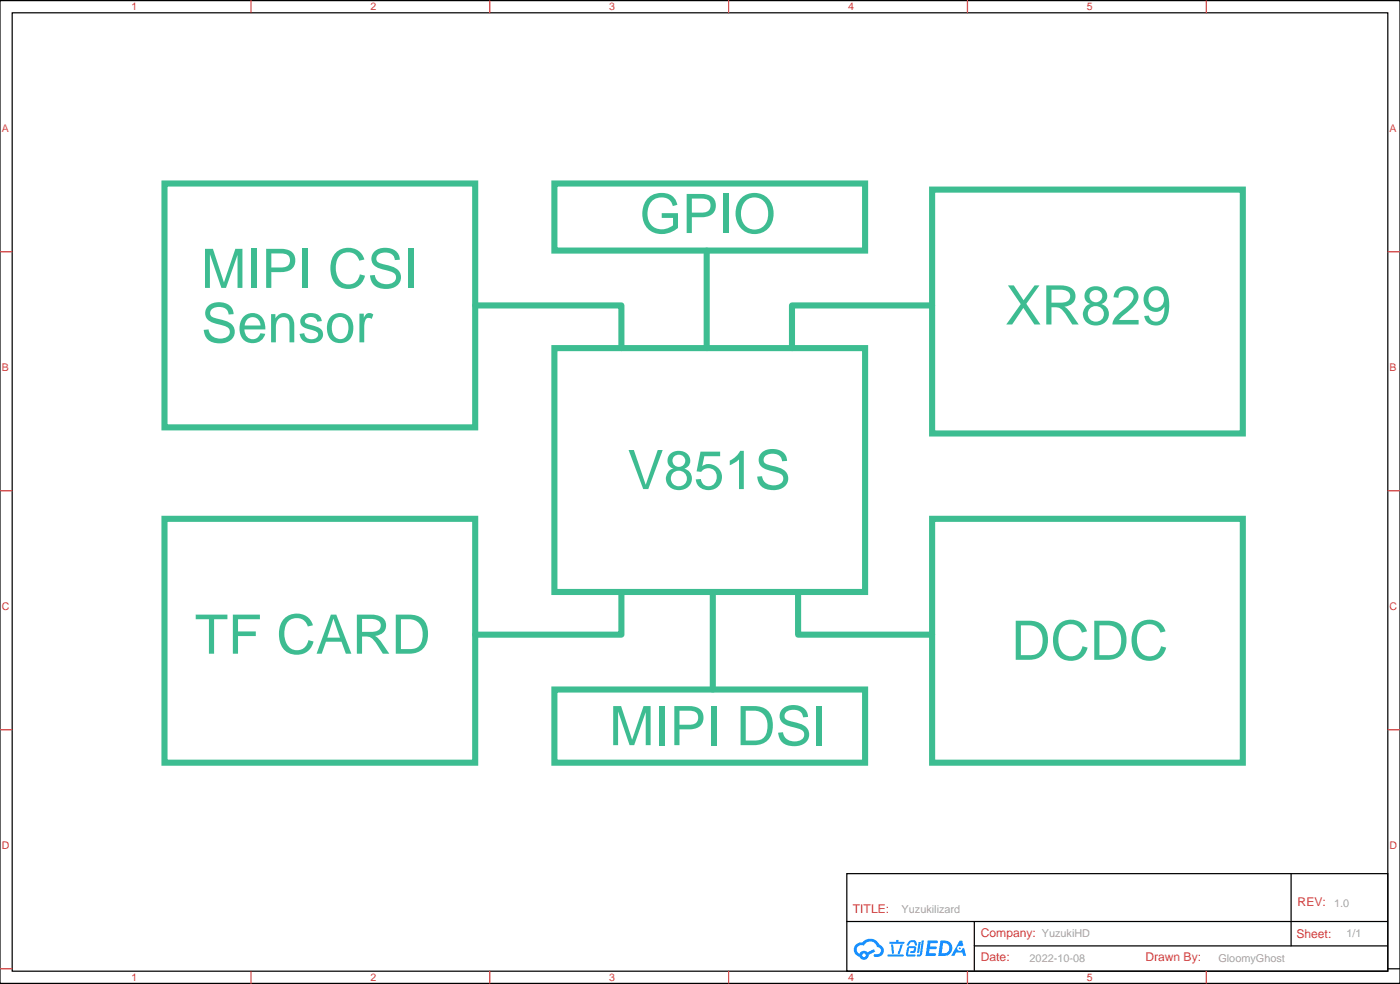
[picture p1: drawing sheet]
<svg xmlns="http://www.w3.org/2000/svg" width="405mm" height="285mm" viewBox="0 0 405 285" stroke-linecap="round" stroke-linejoin="round" font-family="sans-serif">
<g fill="none" stroke="#3dbd91" stroke-width="1.8">
<path d="M47.6 53.1h90v70.5h-90zM160.5 53.1h90v19.4h-90zM269.9 54.9h89.9v70.5h-89.9zM204.6 72.5v28.2M137.6 88.4h42.3v12.3M269.9 88.4h-40.6v12.3M160.5 100.7h90v70.6h-90zM47.6 150.1h90v70.6h-90zM269.9 150.1h89.9v70.6h-89.9zM179.9 171.3v12.3h-42.3M206.4 171.3v28.2M231.1 171.3v12.3h38.8"/>
<path d="M160.5 199.5h90v21.2h-90z"/>
</g>
<path d="M0 .2h405.3v284.3h-405.3zM3.5 3.7h398.3v277.3h-398.3zM245.2 252.8h156.6v28.2h-156.6zM373.8 252.8v20.9M245.2 266.6h156.5M282.1 273.7h119.6M282.1 266.6v14.1M401.8 280.3h3.5" fill="none" stroke="#000" stroke-width=".35"/>
<g fill="none" stroke="#d43d3d" stroke-width=".35">
<path d="M72.7 .2v3.5M141.8 .2v3.5M211 .2v3.5M280.1 .2v3.5M349.2 .2v3.5M0 72.8h3.5M401.8 72.8h3.5M0 142h3.5M401.8 142h3.5M0 211.1h3.5M401.8 211.1h3.5M0 280.3h3.5"/>
<path d="M72.7 281v3.5M141.8 281v3.5M211 281v3.5M280.1 281v3.5M349.2 281v3.5"/>
</g>
<g fill="#178fff">
<path d="M268.6 272.1h2.5l.4 .2-.1 .5-2 .1-.1 .9h1.6l.4 .4-.5 .4h-1.7l-.1 1.2 1.8 .1 .2 .3-.2 .3-2.8 .1z"/>
<path d="M277.9 272.2h.7l.3 1.3-.6 .3a.74 .74 0 0 0-1.1 .3 .74 .74 0 0 0 .5 1 .74 .74 0 0 0 .9-.6l.5-.3 .6 2.3h-.8l-.3-.9h-1.8l-.5 .9h-.9z"/>
<path d="M266 272.5h.6l-.4 3a.31 .31 0 0 1-.4 .2 .31 .31 0 0 1-.3-.3z"/>
<path d="M266.9 272.1h.6l-.5 3.9a.89 .89 0 0 1-.7 .7 .89 .89 0 0 1-.9-.3l1-.4z"/>
<path d="M263.2 272.2l.6-.2 1.2 .1 .6 1.3-.7 .2-.3-1-1.1 .2a.95 .95 0 0 1-.9 .8l-.1-.2z"/>
<path d="M262.9 273.9l1.8-.2a1.04 1.04 0 0 1 .6 1.1 1.04 1.04 0 0 1-.9 .9h-.6a.29 .29 0 0 1-.3-.3 .29 .29 0 0 1 .3-.3h.7l.2-.8-1.5 .1-.3 1.7 1.9 .1a.29 .29 0 0 1 .3 .3 .29 .29 0 0 1-.3 .3l-2-.1-.4-.2 .2-2.1z"/>
<path d="M257 276.2h4.4a.3 .3 0 0 1 .3 .3 .3 .3 0 0 1-.3 .3h-4.3z"/>
<path d="M260.7 273.2h.7l-.5 1.7a1.02 1.02 0 0 1-.7 1.1l-.3-.2z"/>
<path d="M258 273.3h.6l.2 2.4-.2 .3-.3-.2z"/>
<path d="M257.5 272.5h1.9l.2-.6h.5v.6h1.5a.29 .29 0 0 1 .3 .3 .29 .29 0 0 1-.3 .2h-4z"/>
<path d="M272.3 272.1l-.7 4.5h1.5a2.27 2.27 0 0 0 2.6-2.3 2.27 2.27 0 0 0-2.7-2.2zM273.1 272.9a1.5 1.5 0 0 1 1.8 1.5 1.5 1.5 0 0 1-2 1.4h-.3z"/>
<path d="M247.8 273.3a2.09 2.09 0 0 0 1 3.5 1.37 1.37 0 0 0 1.6 .9 1.37 1.37 0 0 0 1.1-1.4l1.9-1-.4-.7-1.8 .9a1.4 1.4 0 0 0-2.3 .5 1.32 1.32 0 0 1-.7-1.9 1.32 1.32 0 0 1 1.9-.5 2.02 2.02 0 0 1 2.1-1.2 2.02 2.02 0 0 1 1.8 1.6 1.09 1.09 0 0 1 1 1.4 1.09 1.09 0 0 1-1.5 .7 .41 .41 0 0 0-.5 .3 .41 .41 0 0 0 .3 .5 1.89 1.89 0 0 0 2.5-1.2 1.89 1.89 0 0 0-1.2-2.4 2.98 2.98 0 0 0-5-.7l-1 .2zM249.6 276.4a.55 .55 0 0 1 1.1 0 .55 .55 0 0 1-1.1 0z"/>
<circle cx="277.9" cy="274.4" r=".28"/>
</g>
<g font-size="15.7" fill="#3dbc91">
<text x="185.2" y="67.4">GPIO</text>
<text x="58.2" y="83.3">MIPI CSI</text>
<text x="291" y="93.9">XR829</text>
<text x="58.2" y="99">Sensor</text>
<text x="181.7" y="141.5">V851S</text>
<text x="56.4" y="189.1">TF CARD</text>
<text x="292.8" y="190.9">DCDC</text>
<text x="176.4" y="215.6">MIPI DSI</text>
</g>
<g font-size="3.5" fill="#d43d3d">
<text x="375.7" y="262.3">REV:</text>
<text x="246.9" y="264">TITLE:</text>
<text x="284" y="271.1">Company: YuzukiHD</text>
<text x="375.4" y="271.4">Sheet:</text>
<text x="284" y="278.1">Date:</text>
<text x="331.6" y="278.1">Drawn By:</text>
</g>
<g font-size="3.1" fill="#d43d3d">
<text x="38.1" y="3">1</text>
<text x="107.2" y="3">2</text>
<text x="176.4" y="3">3</text>
<text x="245.5" y="3">4</text>
<text x="314.7" y="3">5</text>
<text x=".5" y="38.1">A</text>
<text x="402.3" y="38.1">A</text>
<text x=".5" y="107.3">B</text>
<text x="402.3" y="107.3">B</text>
<text x=".5" y="176.4">C</text>
<text x="402.3" y="176.4">C</text>
<text x=".5" y="245.5">D</text>
<text x="402.3" y="245.5">D</text>
<text x="38.1" y="283.8">1</text>
<text x="107.2" y="283.8">2</text>
<text x="176.4" y="283.8">3</text>
<text x="245.5" y="283.8">4</text>
<text x="314.7" y="283.8">5</text>
</g>
<g font-size="3.1" fill="#a2a2a2">
<text x="386.3" y="262.3">1.0</text>
<text x="261.1" y="264.1">Yuzukilizard</text>
<text x="389.8" y="271.2">1/1</text>
<text x="298.1" y="278.2">2022-10-08</text>
<text x="352.8" y="278.2">GloomyGhost</text>
</g>
</svg>
